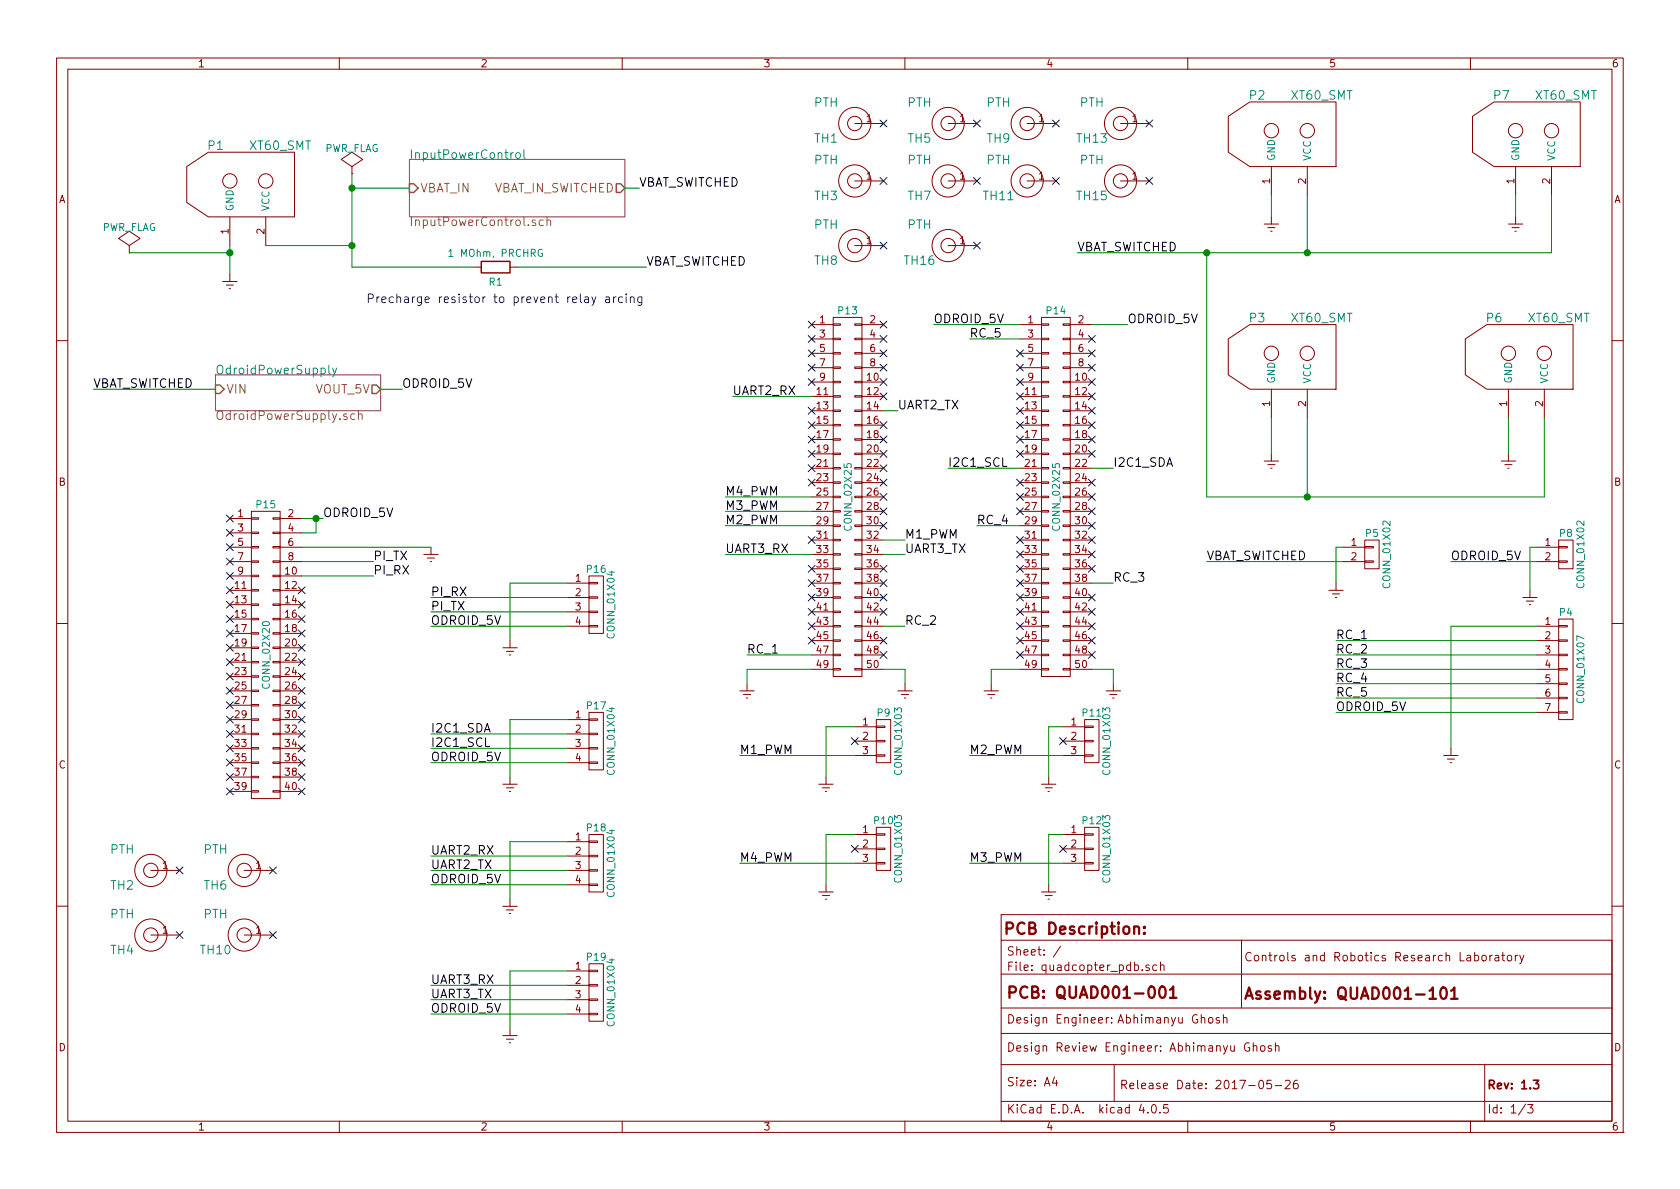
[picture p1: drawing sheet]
EESchema Schematic File Version 2
LIBS:power
LIBS:device
LIBS:transistors
LIBS:conn
LIBS:linear
LIBS:regul
LIBS:74xx
LIBS:cmos4000
LIBS:adc-dac
LIBS:memory
LIBS:xilinx
LIBS:microcontrollers
LIBS:dsp
LIBS:microchip
LIBS:analog_switches
LIBS:motorola
LIBS:texas
LIBS:intel
LIBS:audio
LIBS:interface
LIBS:digital-audio
LIBS:philips
LIBS:display
LIBS:cypress
LIBS:siliconi
LIBS:opto
LIBS:atmel
LIBS:contrib
LIBS:valves
LIBS:relays
LIBS:PowerConnectors
LIBS:PowerManagement
LIBS:custom_relays
LIBS:mechanical
LIBS:quadcopter_pdb-cache
EELAYER 25 0
EELAYER END
$Descr A4 11693 8268
encoding utf-8
Sheet 1 3
Title ""
Date "2017-05-26"
Rev "1.3"
Comp ""
Comment1 "QUAD001-001"
Comment2 "QUAD001-101"
Comment3 "Abhimanyu Ghosh"
Comment4 "Abhimanyu Ghosh"
$EndDescr
$Comp
L XT60_SMT P1
U 1 1
P 1650 1250
F 0 "P1" H 1500 1500 60  0000 C CNN
F 1 "XT60_SMT" H 1950 1500 60  0000 C CNN
F 2 "power_connectors:XT60_SMT" H 1650 1250 60  0001 C CNN
F 3 "" H 1650 1250 60  0001 C CNN
	1    1650 1250
	1    0    0    -1  
$EndComp
$Comp
L Earth #PWR1
U 1 1
P 1600 1900
F 0 "#PWR1" H 1600 1650 50  0001 C CNN
F 1 "Earth" H 1600 1750 50  0001 C CNN
F 2 "" H 1600 1900 50  0000 C CNN
F 3 "" H 1600 1900 50  0000 C CNN
	1    1600 1900
	1    0    0    -1  
$EndComp
$Comp
L Earth #PWR15
U 1 1
P 8850 1500
F 0 "#PWR15" H 8850 1250 50  0001 C CNN
F 1 "Earth" H 8850 1350 50  0001 C CNN
F 2 "" H 8850 1500 50  0000 C CNN
F 3 "" H 8850 1500 50  0000 C CNN
	1    8850 1500
	1    0    0    -1  
$EndComp
$Comp
L Earth #PWR16
U 1 1
P 8850 3150
F 0 "#PWR16" H 8850 2900 50  0001 C CNN
F 1 "Earth" H 8850 3000 50  0001 C CNN
F 2 "" H 8850 3150 50  0000 C CNN
F 3 "" H 8850 3150 50  0000 C CNN
	1    8850 3150
	1    0    0    -1  
$EndComp
$Comp
L Earth #PWR19
U 1 1
P 10500 3150
F 0 "#PWR19" H 10500 2900 50  0001 C CNN
F 1 "Earth" H 10500 3000 50  0001 C CNN
F 2 "" H 10500 3150 50  0000 C CNN
F 3 "" H 10500 3150 50  0000 C CNN
	1    10500 3150
	1    0    0    -1  
$EndComp
$Comp
L Earth #PWR20
U 1 1
P 10550 1500
F 0 "#PWR20" H 10550 1250 50  0001 C CNN
F 1 "Earth" H 10550 1350 50  0001 C CNN
F 2 "" H 10550 1500 50  0000 C CNN
F 3 "" H 10550 1500 50  0000 C CNN
	1    10550 1500
	1    0    0    -1  
$EndComp
$Comp
L Earth #PWR17
U 1 1
P 9300 4050
F 0 "#PWR17" H 9300 3800 50  0001 C CNN
F 1 "Earth" H 9300 3900 50  0001 C CNN
F 2 "" H 9300 4050 50  0000 C CNN
F 3 "" H 9300 4050 50  0000 C CNN
	1    9300 4050
	1    0    0    -1  
$EndComp
$Comp
L Earth #PWR21
U 1 1
P 10650 4100
F 0 "#PWR21" H 10650 3850 50  0001 C CNN
F 1 "Earth" H 10650 3950 50  0001 C CNN
F 2 "" H 10650 4100 50  0000 C CNN
F 3 "" H 10650 4100 50  0000 C CNN
	1    10650 4100
	1    0    0    -1  
$EndComp
Text Label 10100 3900 0    60   ~ 0
ODROID_5V
$Comp
L XT60_SMT P2
U 1 1
P 8900 900
F 0 "P2" H 8750 1150 60  0000 C CNN
F 1 "XT60_SMT" H 9200 1150 60  0000 C CNN
F 2 "power_connectors:XT60_SMT" H 8900 900 60  0001 C CNN
F 3 "" H 8900 900 60  0001 C CNN
	1    8900 900 
	1    0    0    -1  
$EndComp
$Comp
L XT60_SMT P3
U 1 1
P 8900 2450
F 0 "P3" H 8750 2700 60  0000 C CNN
F 1 "XT60_SMT" H 9200 2700 60  0000 C CNN
F 2 "power_connectors:XT60_SMT" H 8900 2450 60  0001 C CNN
F 3 "" H 8900 2450 60  0001 C CNN
	1    8900 2450
	1    0    0    -1  
$EndComp
$Comp
L XT60_SMT P6
U 1 1
P 10550 2450
F 0 "P6" H 10400 2700 60  0000 C CNN
F 1 "XT60_SMT" H 10850 2700 60  0000 C CNN
F 2 "power_connectors:XT60_SMT" H 10550 2450 60  0001 C CNN
F 3 "" H 10550 2450 60  0001 C CNN
	1    10550 2450
	1    0    0    -1  
$EndComp
$Comp
L XT60_SMT P7
U 1 1
P 10600 900
F 0 "P7" H 10450 1150 60  0000 C CNN
F 1 "XT60_SMT" H 10900 1150 60  0000 C CNN
F 2 "power_connectors:XT60_SMT" H 10600 900 60  0001 C CNN
F 3 "" H 10600 900 60  0001 C CNN
	1    10600 900 
	1    0    0    -1  
$EndComp
$Comp
L CONN_01X02 P5
U 1 1
P 9550 3850
F 0 "P5" H 9550 4000 50  0000 C CNN
F 1 "CONN_01X02" V 9650 3850 50  0000 C CNN
F 2 "Pin_Headers:Pin_Header_Angled_1x02" H 9550 3850 50  0001 C CNN
F 3 "" H 9550 3850 50  0000 C CNN
	1    9550 3850
	1    0    0    -1  
$EndComp
$Comp
L CONN_01X02 P8
U 1 1
P 10900 3850
F 0 "P8" H 10900 4000 50  0000 C CNN
F 1 "CONN_01X02" V 11000 3850 50  0000 C CNN
F 2 "Pin_Headers:Pin_Header_Angled_1x02" H 10900 3850 50  0001 C CNN
F 3 "" H 10900 3850 50  0000 C CNN
	1    10900 3850
	1    0    0    -1  
$EndComp
$Comp
L PWR_FLAG #FLG1
U 1 1
P 900 1750
F 0 "#FLG1" H 900 1845 50  0001 C CNN
F 1 "PWR_FLAG" H 900 1930 50  0000 C CNN
F 2 "" H 900 1750 50  0000 C CNN
F 3 "" H 900 1750 50  0000 C CNN
	1    900  1750
	1    0    0    -1  
$EndComp
$Comp
L PWR_FLAG #FLG2
U 1 1
P 2450 1200
F 0 "#FLG2" H 2450 1295 50  0001 C CNN
F 1 "PWR_FLAG" H 2450 1380 50  0000 C CNN
F 2 "" H 2450 1200 50  0000 C CNN
F 3 "" H 2450 1200 50  0000 C CNN
	1    2450 1200
	1    0    0    -1  
$EndComp
$Comp
L PTH TH1
U 1 1
P 5950 850
F 0 "TH1" H 5750 750 60  0000 C CNN
F 1 "PTH" H 5750 1000 60  0000 C CNN
F 2 "mechanical:PTH" H 5950 850 60  0001 C CNN
F 3 "" H 5950 850 60  0000 C CNN
	1    5950 850 
	1    0    0    -1  
$EndComp
$Comp
L PTH TH5
U 1 1
P 6600 850
F 0 "TH5" H 6400 750 60  0000 C CNN
F 1 "PTH" H 6400 1000 60  0000 C CNN
F 2 "mechanical:PTH" H 6600 850 60  0001 C CNN
F 3 "" H 6600 850 60  0000 C CNN
	1    6600 850 
	1    0    0    -1  
$EndComp
$Comp
L PTH TH9
U 1 1
P 7150 850
F 0 "TH9" H 6950 750 60  0000 C CNN
F 1 "PTH" H 6950 1000 60  0000 C CNN
F 2 "mechanical:PTH" H 7150 850 60  0001 C CNN
F 3 "" H 7150 850 60  0000 C CNN
	1    7150 850 
	1    0    0    -1  
$EndComp
$Comp
L PTH TH13
U 1 1
P 7800 850
F 0 "TH13" H 7600 750 60  0000 C CNN
F 1 "PTH" H 7600 1000 60  0000 C CNN
F 2 "mechanical:PTH" H 7800 850 60  0001 C CNN
F 3 "" H 7800 850 60  0000 C CNN
	1    7800 850 
	1    0    0    -1  
$EndComp
$Comp
L PTH TH3
U 1 1
P 5950 1250
F 0 "TH3" H 5750 1150 60  0000 C CNN
F 1 "PTH" H 5750 1400 60  0000 C CNN
F 2 "mechanical:PTH" H 5950 1250 60  0001 C CNN
F 3 "" H 5950 1250 60  0000 C CNN
	1    5950 1250
	1    0    0    -1  
$EndComp
$Comp
L PTH TH7
U 1 1
P 6600 1250
F 0 "TH7" H 6400 1150 60  0000 C CNN
F 1 "PTH" H 6400 1400 60  0000 C CNN
F 2 "mechanical:PTH" H 6600 1250 60  0001 C CNN
F 3 "" H 6600 1250 60  0000 C CNN
	1    6600 1250
	1    0    0    -1  
$EndComp
$Comp
L PTH TH8
U 1 1
P 5950 1700
F 0 "TH8" H 5750 1600 60  0000 C CNN
F 1 "PTH" H 5750 1850 60  0000 C CNN
F 2 "mechanical:PTH" H 5950 1700 60  0001 C CNN
F 3 "" H 5950 1700 60  0000 C CNN
	1    5950 1700
	1    0    0    -1  
$EndComp
$Comp
L PTH TH11
U 1 1
P 7150 1250
F 0 "TH11" H 6950 1150 60  0000 C CNN
F 1 "PTH" H 6950 1400 60  0000 C CNN
F 2 "mechanical:PTH" H 7150 1250 60  0001 C CNN
F 3 "" H 7150 1250 60  0000 C CNN
	1    7150 1250
	1    0    0    -1  
$EndComp
$Comp
L PTH TH15
U 1 1
P 7800 1250
F 0 "TH15" H 7600 1150 60  0000 C CNN
F 1 "PTH" H 7600 1400 60  0000 C CNN
F 2 "mechanical:PTH" H 7800 1250 60  0001 C CNN
F 3 "" H 7800 1250 60  0000 C CNN
	1    7800 1250
	1    0    0    -1  
$EndComp
$Comp
L PTH TH16
U 1 1
P 6600 1700
F 0 "TH16" H 6400 1600 60  0000 C CNN
F 1 "PTH" H 6400 1850 60  0000 C CNN
F 2 "mechanical:PTH" H 6600 1700 60  0001 C CNN
F 3 "" H 6600 1700 60  0000 C CNN
	1    6600 1700
	1    0    0    -1  
$EndComp
NoConn ~ 6150 850 
NoConn ~ 6150 1250
NoConn ~ 6150 1700
NoConn ~ 6800 1250
NoConn ~ 6800 850 
NoConn ~ 7350 850 
NoConn ~ 7350 1250
NoConn ~ 6800 1700
NoConn ~ 8000 1250
NoConn ~ 8000 850 
$Comp
L CONN_02X25 P13
U 1 1
P 5900 3450
F 0 "P13" H 5900 4750 50  0000 C CNN
F 1 "CONN_02X25" V 5900 3450 50  0000 C CNN
F 2 "Pin_Headers:Pin_Header_Straight_2x25" H 5900 2700 50  0001 C CNN
F 3 "" H 5900 2700 50  0000 C CNN
	1    5900 3450
	1    0    0    -1  
$EndComp
$Comp
L CONN_02X25 P14
U 1 1
P 7350 3450
F 0 "P14" H 7350 4750 50  0000 C CNN
F 1 "CONN_02X25" V 7350 3450 50  0000 C CNN
F 2 "Pin_Headers:Pin_Header_Straight_2x25" H 7350 2700 50  0001 C CNN
F 3 "" H 7350 2700 50  0000 C CNN
	1    7350 3450
	1    0    0    -1  
$EndComp
$Comp
L Earth #PWR7
U 1 1
P 5200 4750
F 0 "#PWR7" H 5200 4500 50  0001 C CNN
F 1 "Earth" H 5200 4600 50  0001 C CNN
F 2 "" H 5200 4750 50  0000 C CNN
F 3 "" H 5200 4750 50  0000 C CNN
	1    5200 4750
	1    0    0    -1  
$EndComp
$Comp
L Earth #PWR10
U 1 1
P 6300 4750
F 0 "#PWR10" H 6300 4500 50  0001 C CNN
F 1 "Earth" H 6300 4600 50  0001 C CNN
F 2 "" H 6300 4750 50  0000 C CNN
F 3 "" H 6300 4750 50  0000 C CNN
	1    6300 4750
	1    0    0    -1  
$EndComp
$Comp
L Earth #PWR11
U 1 1
P 6900 4750
F 0 "#PWR11" H 6900 4500 50  0001 C CNN
F 1 "Earth" H 6900 4600 50  0001 C CNN
F 2 "" H 6900 4750 50  0000 C CNN
F 3 "" H 6900 4750 50  0000 C CNN
	1    6900 4750
	1    0    0    -1  
$EndComp
$Comp
L Earth #PWR14
U 1 1
P 7750 4750
F 0 "#PWR14" H 7750 4500 50  0001 C CNN
F 1 "Earth" H 7750 4600 50  0001 C CNN
F 2 "" H 7750 4750 50  0000 C CNN
F 3 "" H 7750 4750 50  0000 C CNN
	1    7750 4750
	1    0    0    -1  
$EndComp
Text Label 6300 3750 0    60   ~ 0
M1_PWM
Text Label 5050 3650 0    60   ~ 0
M2_PWM
Text Label 5050 3550 0    60   ~ 0
M3_PWM
Text Label 5050 3450 0    60   ~ 0
M4_PWM
NoConn ~ 5650 2250
NoConn ~ 6150 2250
NoConn ~ 5650 2350
NoConn ~ 6150 2350
NoConn ~ 5650 2450
NoConn ~ 6150 2450
NoConn ~ 5650 2550
NoConn ~ 6150 2550
NoConn ~ 5650 2650
NoConn ~ 6150 2650
NoConn ~ 6150 2750
NoConn ~ 5650 2850
NoConn ~ 5650 2950
NoConn ~ 6150 2950
NoConn ~ 5650 3050
NoConn ~ 6150 3050
NoConn ~ 5650 3150
NoConn ~ 6150 3150
NoConn ~ 5650 3250
NoConn ~ 6150 3250
NoConn ~ 5650 3350
NoConn ~ 6150 3350
NoConn ~ 6150 3450
NoConn ~ 6150 3550
NoConn ~ 6150 3650
NoConn ~ 5650 3750
NoConn ~ 5650 3950
NoConn ~ 6150 3950
NoConn ~ 5650 4050
NoConn ~ 5650 4150
NoConn ~ 6150 4150
NoConn ~ 6150 4050
NoConn ~ 5650 4250
NoConn ~ 5650 4350
NoConn ~ 5650 4450
NoConn ~ 6150 4550
NoConn ~ 6150 4450
NoConn ~ 6150 4250
$Comp
L CONN_01X03 P9
U 1 1
P 6150 5150
F 0 "P9" H 6150 5350 50  0000 C CNN
F 1 "CONN_01X03" V 6250 5150 50  0000 C CNN
F 2 "Pin_Headers:Pin_Header_Straight_1x03" H 6150 5150 50  0001 C CNN
F 3 "" H 6150 5150 50  0000 C CNN
	1    6150 5150
	1    0    0    -1  
$EndComp
$Comp
L CONN_01X03 P10
U 1 1
P 6150 5900
F 0 "P10" H 6150 6100 50  0000 C CNN
F 1 "CONN_01X03" V 6250 5900 50  0000 C CNN
F 2 "Pin_Headers:Pin_Header_Straight_1x03" H 6150 5900 50  0001 C CNN
F 3 "" H 6150 5900 50  0000 C CNN
	1    6150 5900
	1    0    0    -1  
$EndComp
$Comp
L CONN_01X03 P11
U 1 1
P 7600 5150
F 0 "P11" H 7600 5350 50  0000 C CNN
F 1 "CONN_01X03" V 7700 5150 50  0000 C CNN
F 2 "Pin_Headers:Pin_Header_Straight_1x03" H 7600 5150 50  0001 C CNN
F 3 "" H 7600 5150 50  0000 C CNN
	1    7600 5150
	1    0    0    -1  
$EndComp
$Comp
L CONN_01X03 P12
U 1 1
P 7600 5900
F 0 "P12" H 7600 6100 50  0000 C CNN
F 1 "CONN_01X03" V 7700 5900 50  0000 C CNN
F 2 "Pin_Headers:Pin_Header_Straight_1x03" H 7600 5900 50  0001 C CNN
F 3 "" H 7600 5900 50  0000 C CNN
	1    7600 5900
	1    0    0    -1  
$EndComp
$Comp
L Earth #PWR8
U 1 1
P 5750 5400
F 0 "#PWR8" H 5750 5150 50  0001 C CNN
F 1 "Earth" H 5750 5250 50  0001 C CNN
F 2 "" H 5750 5400 50  0000 C CNN
F 3 "" H 5750 5400 50  0000 C CNN
	1    5750 5400
	1    0    0    -1  
$EndComp
$Comp
L Earth #PWR9
U 1 1
P 5750 6150
F 0 "#PWR9" H 5750 5900 50  0001 C CNN
F 1 "Earth" H 5750 6000 50  0001 C CNN
F 2 "" H 5750 6150 50  0000 C CNN
F 3 "" H 5750 6150 50  0000 C CNN
	1    5750 6150
	1    0    0    -1  
$EndComp
$Comp
L Earth #PWR13
U 1 1
P 7300 6150
F 0 "#PWR13" H 7300 5900 50  0001 C CNN
F 1 "Earth" H 7300 6000 50  0001 C CNN
F 2 "" H 7300 6150 50  0000 C CNN
F 3 "" H 7300 6150 50  0000 C CNN
	1    7300 6150
	1    0    0    -1  
$EndComp
$Comp
L Earth #PWR12
U 1 1
P 7300 5400
F 0 "#PWR12" H 7300 5150 50  0001 C CNN
F 1 "Earth" H 7300 5250 50  0001 C CNN
F 2 "" H 7300 5400 50  0000 C CNN
F 3 "" H 7300 5400 50  0000 C CNN
	1    7300 5400
	1    0    0    -1  
$EndComp
Text Label 5150 5250 0    60   ~ 0
M1_PWM
Text Label 6750 5250 0    60   ~ 0
M2_PWM
Text Label 6750 6000 0    60   ~ 0
M3_PWM
Text Label 5150 6000 0    60   ~ 0
M4_PWM
NoConn ~ 7100 2450
NoConn ~ 7100 2550
NoConn ~ 7100 2650
NoConn ~ 7600 2650
NoConn ~ 7600 2550
NoConn ~ 7600 2450
NoConn ~ 7600 2350
NoConn ~ 7100 2750
NoConn ~ 7100 2850
NoConn ~ 7600 2850
NoConn ~ 7600 2750
NoConn ~ 7100 2950
NoConn ~ 7100 3050
NoConn ~ 7100 3150
NoConn ~ 7100 3350
NoConn ~ 7100 3450
NoConn ~ 7100 3550
NoConn ~ 7600 2950
NoConn ~ 7600 3050
NoConn ~ 7600 3150
NoConn ~ 7600 3350
NoConn ~ 7600 3450
NoConn ~ 7600 3550
NoConn ~ 7600 3650
NoConn ~ 7600 3750
NoConn ~ 7100 3750
NoConn ~ 7100 3850
NoConn ~ 7100 3950
NoConn ~ 7100 4050
NoConn ~ 7100 4150
NoConn ~ 7100 4250
NoConn ~ 7100 4350
NoConn ~ 7100 4450
NoConn ~ 7100 4550
NoConn ~ 7600 4550
NoConn ~ 7600 4450
NoConn ~ 7600 4350
NoConn ~ 7600 4250
NoConn ~ 7600 4150
NoConn ~ 7600 3950
NoConn ~ 7600 3850
$Comp
L CONN_01X07 P4
U 1 1
P 10900 4650
F 0 "P4" H 10900 5050 50  0000 C CNN
F 1 "CONN_01X07" V 11000 4650 50  0000 C CNN
F 2 "Pin_Headers:Pin_Header_Straight_1x07" H 10900 4650 50  0001 C CNN
F 3 "" H 10900 4650 50  0000 C CNN
	1    10900 4650
	1    0    0    -1  
$EndComp
$Comp
L Earth #PWR18
U 1 1
P 10100 5200
F 0 "#PWR18" H 10100 4950 50  0001 C CNN
F 1 "Earth" H 10100 5050 50  0001 C CNN
F 2 "" H 10100 5200 50  0000 C CNN
F 3 "" H 10100 5200 50  0000 C CNN
	1    10100 5200
	1    0    0    -1  
$EndComp
Text Label 9300 4450 0    60   ~ 0
RC_1
Text Label 9300 4550 0    60   ~ 0
RC_2
Text Label 9300 4650 0    60   ~ 0
RC_3
Text Label 9300 4750 0    60   ~ 0
RC_4
Text Label 9300 4850 0    60   ~ 0
RC_5
Text Label 5200 4550 0    60   ~ 0
RC_1
Text Label 6300 4350 0    60   ~ 0
RC_2
Text Label 7750 4050 0    60   ~ 0
RC_3
Text Label 6800 3650 0    60   ~ 0
RC_4
Text Label 6750 2350 0    60   ~ 0
RC_5
$Sheet
S 1500 2600 1150 250 
U 58B43323
F0 "OdroidPowerSupply" 60
F1 "OdroidPowerSupply.sch" 60
F2 "VIN" I L 1500 2700 60 
F3 "VOUT_5V" O R 2650 2700 60 
$EndSheet
$Sheet
S 2850 1100 1500 400 
U 58B4531F
F0 "InputPowerControl" 60
F1 "InputPowerControl.sch" 60
F2 "VBAT_IN" I L 2850 1300 60 
F3 "VBAT_IN_SWITCHED" O R 4350 1300 60 
$EndSheet
Text Label 4450 1300 0    60   ~ 0
VBAT_SWITCHED
Text Label 650  2700 0    60   ~ 0
VBAT_SWITCHED
Text Label 7500 1750 0    60   ~ 0
VBAT_SWITCHED
Text Label 2800 2700 0    60   ~ 0
ODROID_5V
Text Label 4500 1850 0    60   ~ 0
VBAT_SWITCHED
$Comp
L R R1
U 1 1
P 3450 1850
F 0 "R1" V 3550 1850 50  0000 C CNN
F 1 "1 MOhm, PRCHRG" V 3350 1850 50  0000 C CNN
F 2 "Resistors_SMD:R_0402" H 3380 1850 50  0001 C CNN
F 3 "" H 3450 1850 50  0000 C CNN
	1    3450 1850
	0    1    1    0   
$EndComp
Text Label 6500 2250 0    60   ~ 0
ODROID_5V
Text Label 7850 2250 0    60   ~ 0
ODROID_5V
Text Label 9300 4950 0    60   ~ 0
ODROID_5V
Text Label 8400 3900 0    60   ~ 0
VBAT_SWITCHED
Text Notes 2550 2100 0    60   ~ 0
Precharge resistor to prevent relay arcing
$Comp
L CONN_01X04 P18
U 1 1
P 4150 6000
F 0 "P18" H 4150 6250 50  0000 C CNN
F 1 "CONN_01X04" V 4250 6000 50  0000 C CNN
F 2 "Pin_Headers:Pin_Header_Straight_1x04" H 4150 6000 50  0001 C CNN
F 3 "" H 4150 6000 50  0000 C CNN
	1    4150 6000
	1    0    0    -1  
$EndComp
$Comp
L CONN_01X04 P17
U 1 1
P 4150 5150
F 0 "P17" H 4150 5400 50  0000 C CNN
F 1 "CONN_01X04" V 4250 5150 50  0000 C CNN
F 2 "Pin_Headers:Pin_Header_Straight_1x04" H 4150 5150 50  0001 C CNN
F 3 "" H 4150 5150 50  0000 C CNN
	1    4150 5150
	1    0    0    -1  
$EndComp
$Comp
L Earth #PWR4
U 1 1
P 3550 5400
F 0 "#PWR4" H 3550 5150 50  0001 C CNN
F 1 "Earth" H 3550 5250 50  0001 C CNN
F 2 "" H 3550 5400 50  0000 C CNN
F 3 "" H 3550 5400 50  0000 C CNN
	1    3550 5400
	1    0    0    -1  
$EndComp
$Comp
L Earth #PWR5
U 1 1
P 3550 6250
F 0 "#PWR5" H 3550 6000 50  0001 C CNN
F 1 "Earth" H 3550 6100 50  0001 C CNN
F 2 "" H 3550 6250 50  0000 C CNN
F 3 "" H 3550 6250 50  0000 C CNN
	1    3550 6250
	1    0    0    -1  
$EndComp
Text Label 2250 3600 0    60   ~ 0
ODROID_5V
$Comp
L Earth #PWR2
U 1 1
P 3000 3800
F 0 "#PWR2" H 3000 3550 50  0001 C CNN
F 1 "Earth" H 3000 3650 50  0001 C CNN
F 2 "" H 3000 3800 50  0000 C CNN
F 3 "" H 3000 3800 50  0000 C CNN
	1    3000 3800
	1    0    0    -1  
$EndComp
NoConn ~ 1600 3600
NoConn ~ 1600 3700
NoConn ~ 1600 3800
NoConn ~ 1600 3900
NoConn ~ 2100 4100
NoConn ~ 1600 4100
NoConn ~ 1600 4200
NoConn ~ 1600 4300
NoConn ~ 1600 4400
NoConn ~ 1600 4500
NoConn ~ 1600 4600
NoConn ~ 2100 4400
NoConn ~ 2100 4300
NoConn ~ 2100 4600
NoConn ~ 1600 4700
NoConn ~ 2100 4700
NoConn ~ 2100 4800
NoConn ~ 2100 4900
NoConn ~ 1600 4900
NoConn ~ 1600 5000
NoConn ~ 1600 5100
NoConn ~ 2100 5100
NoConn ~ 1600 5200
NoConn ~ 1600 5300
NoConn ~ 2100 5300
NoConn ~ 1600 5400
NoConn ~ 2100 5400
NoConn ~ 1600 5500
NoConn ~ 2100 5500
NoConn ~ 5950 5150
NoConn ~ 5950 5900
NoConn ~ 7400 5900
NoConn ~ 7400 5150
$Comp
L CONN_01X04 P16
U 1 1
P 4150 4200
F 0 "P16" H 4150 4450 50  0000 C CNN
F 1 "CONN_01X04" V 4250 4200 50  0000 C CNN
F 2 "Pin_Headers:Pin_Header_Straight_1x04" H 4150 4200 50  0001 C CNN
F 3 "" H 4150 4200 50  0000 C CNN
	1    4150 4200
	1    0    0    -1  
$EndComp
$Comp
L Earth #PWR3
U 1 1
P 3550 4450
F 0 "#PWR3" H 3550 4200 50  0001 C CNN
F 1 "Earth" H 3550 4300 50  0001 C CNN
F 2 "" H 3550 4450 50  0000 C CNN
F 3 "" H 3550 4450 50  0000 C CNN
	1    3550 4450
	1    0    0    -1  
$EndComp
Text Label 3000 4350 0    60   ~ 0
ODROID_5V
Text Label 3000 5300 0    60   ~ 0
ODROID_5V
Text Label 3000 6150 0    60   ~ 0
ODROID_5V
Wire Wire Line
	8850 1500 8850 1350
Wire Wire Line
	8850 3150 8850 2900
Wire Wire Line
	10500 3150 10500 2900
Wire Wire Line
	10550 1500 10550 1350
Wire Wire Line
	1600 1700 1600 1900
Wire Wire Line
	7500 1750 10800 1750
Wire Wire Line
	8400 1750 8400 3450
Wire Wire Line
	8400 3450 10750 3450
Wire Wire Line
	9100 3450 9100 2900
Wire Wire Line
	9100 1750 9100 1350
Connection ~ 8400 1750
Wire Wire Line
	10800 1750 10800 1350
Connection ~ 9100 1750
Wire Wire Line
	10750 3450 10750 2900
Connection ~ 9100 3450
Wire Wire Line
	8400 3900 9350 3900
Wire Wire Line
	9300 4050 9300 3800
Wire Wire Line
	9300 3800 9350 3800
Wire Wire Line
	10650 4100 10650 3800
Wire Wire Line
	10650 3800 10700 3800
Wire Wire Line
	10100 3900 10700 3900
Wire Wire Line
	900  1750 1600 1750
Connection ~ 1600 1750
Wire Wire Line
	6500 2250 7100 2250
Wire Wire Line
	7600 2250 7850 2250
Wire Wire Line
	5200 4750 5200 4650
Wire Wire Line
	5200 4650 5650 4650
Wire Wire Line
	6150 4650 6300 4650
Wire Wire Line
	6300 4650 6300 4750
Wire Wire Line
	6900 4750 6900 4650
Wire Wire Line
	6900 4650 7100 4650
Wire Wire Line
	7600 4650 7750 4650
Wire Wire Line
	7750 4650 7750 4750
Wire Wire Line
	5050 3450 5650 3450
Wire Wire Line
	5050 3550 5650 3550
Wire Wire Line
	5050 3650 5650 3650
Wire Wire Line
	6150 3750 6300 3750
Wire Wire Line
	5750 5400 5750 5050
Wire Wire Line
	5750 5050 5950 5050
Wire Wire Line
	5750 6150 5750 5800
Wire Wire Line
	5750 5800 5950 5800
Wire Wire Line
	7300 6150 7300 5800
Wire Wire Line
	7300 5800 7400 5800
Wire Wire Line
	7300 5400 7300 5050
Wire Wire Line
	7300 5050 7400 5050
Wire Wire Line
	5150 5250 5950 5250
Wire Wire Line
	6750 5250 7400 5250
Wire Wire Line
	5150 6000 5950 6000
Wire Wire Line
	6750 6000 7400 6000
Wire Wire Line
	9300 4950 10700 4950
Wire Wire Line
	9300 4850 10700 4850
Wire Wire Line
	9300 4750 10700 4750
Wire Wire Line
	9300 4650 10700 4650
Wire Wire Line
	9300 4550 10700 4550
Wire Wire Line
	9300 4450 10700 4450
Wire Wire Line
	10100 5200 10100 4350
Wire Wire Line
	5200 4550 5650 4550
Wire Wire Line
	6150 4350 6300 4350
Wire Wire Line
	6800 3650 7100 3650
Wire Wire Line
	7600 4050 7750 4050
Wire Wire Line
	6750 2350 7100 2350
Wire Wire Line
	2450 1700 1850 1700
Wire Wire Line
	2450 1200 2450 1850
Wire Wire Line
	2450 1300 2850 1300
Connection ~ 2450 1300
Wire Wire Line
	4350 1300 4450 1300
Wire Wire Line
	650  2700 1500 2700
Wire Wire Line
	2650 2700 2800 2700
Wire Wire Line
	2450 1850 3300 1850
Connection ~ 2450 1700
Wire Wire Line
	3600 1850 4500 1850
Wire Wire Line
	10100 4350 10700 4350
Wire Wire Line
	3550 6250 3550 5850
Wire Wire Line
	3550 5850 3950 5850
Wire Wire Line
	3550 5400 3550 5000
Wire Wire Line
	3550 5000 3950 5000
Wire Wire Line
	2100 3600 2250 3600
Wire Wire Line
	2100 3700 2200 3700
Wire Wire Line
	2200 3700 2200 3600
Connection ~ 2200 3600
Wire Wire Line
	2100 3800 3000 3800
Wire Wire Line
	3550 4450 3550 4050
Wire Wire Line
	3550 4050 3950 4050
Wire Wire Line
	3000 4350 3950 4350
Wire Wire Line
	3000 5300 3950 5300
Wire Wire Line
	3000 6150 3950 6150
Text Label 2600 4000 0    60   ~ 0
PI_RX
Text Label 2600 3900 0    60   ~ 0
PI_TX
Wire Wire Line
	2100 3900 2600 3900
Wire Wire Line
	2100 4000 2600 4000
Text Label 3000 4150 0    60   ~ 0
PI_RX
Text Label 3000 4250 0    60   ~ 0
PI_TX
Wire Wire Line
	3000 4250 3950 4250
Wire Wire Line
	3000 4150 3950 4150
Text Label 7750 3250 0    60   ~ 0
I2C1_SDA
Text Label 6600 3250 0    60   ~ 0
I2C1_SCL
Wire Wire Line
	6600 3250 7100 3250
Wire Wire Line
	7600 3250 7750 3250
Text Label 3000 5100 0    60   ~ 0
I2C1_SDA
Text Label 3000 5200 0    60   ~ 0
I2C1_SCL
Wire Wire Line
	3000 5200 3950 5200
Wire Wire Line
	3000 5100 3950 5100
Text Label 5100 2750 0    60   ~ 0
UART2_RX
Text Label 6250 2850 0    60   ~ 0
UART2_TX
Wire Wire Line
	5100 2750 5650 2750
Wire Wire Line
	6150 2850 6250 2850
Text Label 3000 5950 0    60   ~ 0
UART2_RX
Text Label 3000 6050 0    60   ~ 0
UART2_TX
Wire Wire Line
	3000 6050 3950 6050
Wire Wire Line
	3000 5950 3950 5950
$Comp
L CONN_02X20 P15
U 1 1
P 1850 4550
F 0 "P15" H 1850 5600 50  0000 C CNN
F 1 "CONN_02X20" V 1850 4550 50  0000 C CNN
F 2 "Pin_Headers:Pin_Header_Straight_2x20" H 1850 3600 50  0001 C CNN
F 3 "" H 1850 3600 50  0000 C CNN
	1    1850 4550
	1    0    0    -1  
$EndComp
NoConn ~ 1600 4000
NoConn ~ 2100 4200
NoConn ~ 1600 4800
NoConn ~ 2100 5000
NoConn ~ 2100 5200
NoConn ~ 2100 4500
$Comp
L CONN_01X04 P19
U 1 1
P 4150 6900
F 0 "P19" H 4150 7150 50  0000 C CNN
F 1 "CONN_01X04" V 4250 6900 50  0000 C CNN
F 2 "Pin_Headers:Pin_Header_Straight_1x04" H 4150 6900 50  0001 C CNN
F 3 "" H 4150 6900 50  0000 C CNN
	1    4150 6900
	1    0    0    -1  
$EndComp
$Comp
L Earth #PWR6
U 1 1
P 3550 7150
F 0 "#PWR6" H 3550 6900 50  0001 C CNN
F 1 "Earth" H 3550 7000 50  0001 C CNN
F 2 "" H 3550 7150 50  0000 C CNN
F 3 "" H 3550 7150 50  0000 C CNN
	1    3550 7150
	1    0    0    -1  
$EndComp
Text Label 3000 7050 0    60   ~ 0
ODROID_5V
Wire Wire Line
	3550 7150 3550 6750
Wire Wire Line
	3550 6750 3950 6750
Wire Wire Line
	3000 7050 3950 7050
Text Label 3000 6850 0    60   ~ 0
UART3_RX
Text Label 3000 6950 0    60   ~ 0
UART3_TX
Wire Wire Line
	3000 6950 3950 6950
Wire Wire Line
	3000 6850 3950 6850
Text Label 5050 3850 0    60   ~ 0
UART3_RX
Text Label 6300 3850 0    60   ~ 0
UART3_TX
Wire Wire Line
	5050 3850 5650 3850
Wire Wire Line
	6150 3850 6300 3850
$Comp
L PTH TH2
U 1 1
P 1050 6050
F 0 "TH2" H 850 5950 60  0000 C CNN
F 1 "PTH" H 850 6200 60  0000 C CNN
F 2 "Mounting_Holes:MountingHole_3mm" H 1050 6050 60  0001 C CNN
F 3 "" H 1050 6050 60  0000 C CNN
	1    1050 6050
	1    0    0    -1  
$EndComp
NoConn ~ 1250 6500
NoConn ~ 1250 6050
NoConn ~ 1900 6500
NoConn ~ 1900 6050
$Comp
L PTH TH4
U 1 1
P 1050 6500
F 0 "TH4" H 850 6400 60  0000 C CNN
F 1 "PTH" H 850 6650 60  0000 C CNN
F 2 "Mounting_Holes:MountingHole_3mm" H 1050 6500 60  0001 C CNN
F 3 "" H 1050 6500 60  0000 C CNN
	1    1050 6500
	1    0    0    -1  
$EndComp
$Comp
L PTH TH10
U 1 1
P 1700 6500
F 0 "TH10" H 1500 6400 60  0000 C CNN
F 1 "PTH" H 1500 6650 60  0000 C CNN
F 2 "Mounting_Holes:MountingHole_3mm" H 1700 6500 60  0001 C CNN
F 3 "" H 1700 6500 60  0000 C CNN
	1    1700 6500
	1    0    0    -1  
$EndComp
$Comp
L PTH TH6
U 1 1
P 1700 6050
F 0 "TH6" H 1500 5950 60  0000 C CNN
F 1 "PTH" H 1500 6200 60  0000 C CNN
F 2 "Mounting_Holes:MountingHole_3mm" H 1700 6050 60  0001 C CNN
F 3 "" H 1700 6050 60  0000 C CNN
	1    1700 6050
	1    0    0    -1  
$EndComp
$EndSCHEMATC
